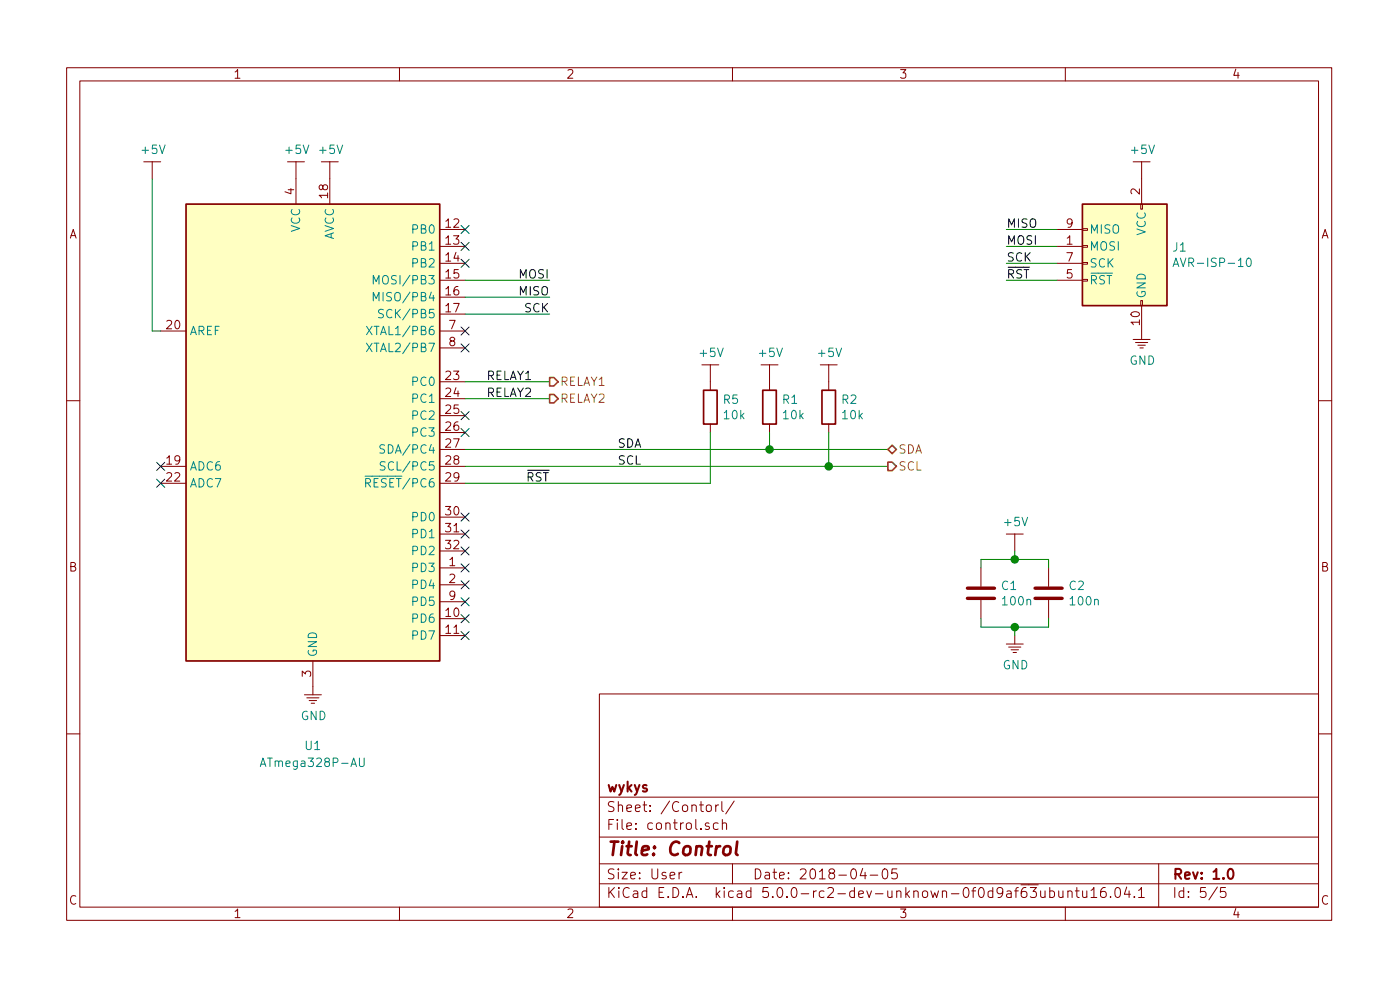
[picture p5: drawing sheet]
EESchema Schematic File Version 4
LIBS:demo1-cache
EELAYER 26 0
EELAYER END
$Descr User 8268 5827
encoding utf-8
Sheet 5 5
Title "Control"
Date "2018-04-05"
Rev "1.0"
Comp "wykys"
Comment1 ""
Comment2 ""
Comment3 ""
Comment4 ""
$EndDescr
$Comp
L demo1:ATmega328P-AU U1
U 1 1
P 1850 2550
F 0 "U1" H 1850 700 50  0000 C CNN
F 1 "ATmega328P-AU" H 1850 600 50  0000 C CNN
F 2 "Package_QFP:TQFP-32_7x7mm_P0.8mm" H 2700 1050 50  0001 C CNN
F 3 "http://ww1.microchip.com/downloads/en/DeviceDoc/atmel-8271-8-bit-avr-microcontroller-atmega48a-48pa-88a-88pa-168a-168pa-328-328p_datasheet.pdf" H 1850 2550 50  0001 C CNN
	1    1850 2550
	1    0    0    -1  
$EndComp
$Comp
L KLIB_Power:+5V #PWR02
U 1 1
P 1750 1050
F 0 "#PWR02" H 1750 750 50  0001 C CNN
F 1 "+5V" H 1755 1223 50  0000 C CNN
F 2 "" H 1750 1050 50  0001 C CNN
F 3 "" H 1750 1050 50  0001 C CNN
	1    1750 1050
	1    0    0    -1  
$EndComp
$Comp
L KLIB_Power:+5V #PWR04
U 1 1
P 1950 1050
F 0 "#PWR04" H 1950 750 50  0001 C CNN
F 1 "+5V" H 1955 1223 50  0000 C CNN
F 2 "" H 1950 1050 50  0001 C CNN
F 3 "" H 1950 1050 50  0001 C CNN
	1    1950 1050
	1    0    0    -1  
$EndComp
$Comp
L KLIB_Power:+5V #PWR01
U 1 1
P 900 1050
F 0 "#PWR01" H 900 750 50  0001 C CNN
F 1 "+5V" H 905 1223 50  0000 C CNN
F 2 "" H 900 1050 50  0001 C CNN
F 3 "" H 900 1050 50  0001 C CNN
	1    900  1050
	1    0    0    -1  
$EndComp
Wire Wire Line
	900  1050 900  1950
Wire Wire Line
	900  1950 950  1950
NoConn ~ 950  2750
NoConn ~ 950  2850
$Comp
L KLIB_Power:GND #PWR03
U 1 1
P 1850 4050
F 0 "#PWR03" H 1850 3850 50  0001 C CNN
F 1 "GND" H 1855 3877 50  0000 C CNN
F 2 "" H 1850 4050 50  0001 C CNN
F 3 "" H 1850 4050 50  0001 C CNN
	1    1850 4050
	1    0    0    -1  
$EndComp
$Comp
L Connector_Specialized:AVR-ISP-10 J1
U 1 1
P 6650 1550
F 0 "J1" H 6371 1646 50  0000 R CNN
F 1 "AVR-ISP-10" H 6371 1555 50  0000 R CNN
F 2 "Connector_IDC:IDC-Header_2x05_P2.54mm_Vertical" V 6400 1600 50  0001 C CNN
F 3 "" H 5375 1000 50  0001 C CNN
	1    6650 1550
	-1   0    0    -1  
$EndComp
Wire Wire Line
	2750 1650 3250 1650
Wire Wire Line
	2750 1750 3250 1750
Text Label 3250 1750 2    50   ~ 0
MISO
Text Label 3250 1650 2    50   ~ 0
MOSI
Text Label 3250 2850 2    50   ~ 0
~RST
Wire Wire Line
	2750 1850 3250 1850
Text Label 3250 1850 2    50   ~ 0
SCK
NoConn ~ 2750 1950
NoConn ~ 2750 2050
NoConn ~ 2750 1350
NoConn ~ 2750 1450
NoConn ~ 2750 1550
Wire Wire Line
	6250 1350 5950 1350
Wire Wire Line
	6250 1450 5950 1450
Wire Wire Line
	6250 1550 5950 1550
Wire Wire Line
	6250 1650 5950 1650
Text Label 5950 1350 0    50   ~ 0
MISO
Text Label 5950 1450 0    50   ~ 0
MOSI
Text Label 5950 1550 0    50   ~ 0
SCK
Text Label 5950 1650 0    50   ~ 0
~RST
$Comp
L KLIB_Power:+5V #PWR09
U 1 1
P 6750 1050
F 0 "#PWR09" H 6750 750 50  0001 C CNN
F 1 "+5V" H 6755 1223 50  0000 C CNN
F 2 "" H 6750 1050 50  0001 C CNN
F 3 "" H 6750 1050 50  0001 C CNN
	1    6750 1050
	1    0    0    -1  
$EndComp
$Comp
L KLIB_Power:GND #PWR010
U 1 1
P 6750 1950
F 0 "#PWR010" H 6750 1750 50  0001 C CNN
F 1 "GND" H 6755 1777 50  0000 C CNN
F 2 "" H 6750 1950 50  0001 C CNN
F 3 "" H 6750 1950 50  0001 C CNN
	1    6750 1950
	1    0    0    -1  
$EndComp
Wire Wire Line
	2750 2650 4550 2650
Wire Wire Line
	2750 2750 4900 2750
Text Label 3650 2650 0    50   ~ 0
SDA
Text Label 3650 2750 0    50   ~ 0
SCL
$Comp
L Device:R R1
U 1 1
P 4550 2400
F 0 "R1" H 4620 2446 50  0000 L CNN
F 1 "10k" H 4620 2355 50  0000 L CNN
F 2 "Resistor_SMD:R_0805_2012Metric" V 4480 2400 50  0001 C CNN
F 3 "~" H 4550 2400 50  0001 C CNN
	1    4550 2400
	1    0    0    -1  
$EndComp
$Comp
L Device:R R2
U 1 1
P 4900 2400
F 0 "R2" H 4970 2446 50  0000 L CNN
F 1 "10k" H 4970 2355 50  0000 L CNN
F 2 "Resistor_SMD:R_0805_2012Metric" V 4830 2400 50  0001 C CNN
F 3 "~" H 4900 2400 50  0001 C CNN
	1    4900 2400
	1    0    0    -1  
$EndComp
Wire Wire Line
	4550 2550 4550 2650
Connection ~ 4550 2650
Wire Wire Line
	4550 2650 5250 2650
Wire Wire Line
	4900 2550 4900 2750
Connection ~ 4900 2750
Wire Wire Line
	4900 2750 5250 2750
$Comp
L KLIB_Power:+5V #PWR05
U 1 1
P 4550 2250
F 0 "#PWR05" H 4550 1950 50  0001 C CNN
F 1 "+5V" H 4555 2423 50  0000 C CNN
F 2 "" H 4550 2250 50  0001 C CNN
F 3 "" H 4550 2250 50  0001 C CNN
	1    4550 2250
	1    0    0    -1  
$EndComp
$Comp
L KLIB_Power:+5V #PWR06
U 1 1
P 4900 2250
F 0 "#PWR06" H 4900 1950 50  0001 C CNN
F 1 "+5V" H 4905 2423 50  0000 C CNN
F 2 "" H 4900 2250 50  0001 C CNN
F 3 "" H 4900 2250 50  0001 C CNN
	1    4900 2250
	1    0    0    -1  
$EndComp
Wire Wire Line
	2750 2250 3250 2250
Wire Wire Line
	2750 2350 3250 2350
Text Label 3150 2250 2    50   ~ 0
RELAY1
Text Label 3150 2350 2    50   ~ 0
RELAY2
$Comp
L Device:C C1
U 1 1
P 5800 3500
F 0 "C1" H 5915 3546 50  0000 L CNN
F 1 "100n" H 5915 3455 50  0000 L CNN
F 2 "Capacitor_SMD:C_0805_2012Metric" H 5838 3350 50  0001 C CNN
F 3 "~" H 5800 3500 50  0001 C CNN
	1    5800 3500
	1    0    0    -1  
$EndComp
$Comp
L Device:C C2
U 1 1
P 6200 3500
F 0 "C2" H 6315 3546 50  0000 L CNN
F 1 "100n" H 6315 3455 50  0000 L CNN
F 2 "Capacitor_SMD:C_0805_2012Metric" H 6238 3350 50  0001 C CNN
F 3 "~" H 6200 3500 50  0001 C CNN
	1    6200 3500
	1    0    0    -1  
$EndComp
Wire Wire Line
	5800 3300 5800 3350
Wire Wire Line
	6200 3350 6200 3300
Wire Wire Line
	6200 3300 6000 3300
Wire Wire Line
	5800 3650 5800 3700
Wire Wire Line
	5800 3700 6000 3700
Wire Wire Line
	6200 3650 6200 3700
$Comp
L KLIB_Power:+5V #PWR07
U 1 1
P 6000 3250
F 0 "#PWR07" H 6000 2950 50  0001 C CNN
F 1 "+5V" H 6005 3423 50  0000 C CNN
F 2 "" H 6000 3250 50  0001 C CNN
F 3 "" H 6000 3250 50  0001 C CNN
	1    6000 3250
	1    0    0    -1  
$EndComp
$Comp
L KLIB_Power:GND #PWR08
U 1 1
P 6000 3750
F 0 "#PWR08" H 6000 3550 50  0001 C CNN
F 1 "GND" H 6005 3577 50  0000 C CNN
F 2 "" H 6000 3750 50  0001 C CNN
F 3 "" H 6000 3750 50  0001 C CNN
	1    6000 3750
	1    0    0    -1  
$EndComp
NoConn ~ 2750 2550
NoConn ~ 2750 2450
NoConn ~ 2750 3050
NoConn ~ 2750 3150
NoConn ~ 2750 3250
NoConn ~ 2750 3350
NoConn ~ 2750 3450
NoConn ~ 2750 3550
NoConn ~ 2750 3650
NoConn ~ 2750 3750
Text HLabel 3250 2250 2    50   Output ~ 0
RELAY1
Text HLabel 3250 2350 2    50   Output ~ 0
RELAY2
Text HLabel 5250 2650 2    50   BiDi ~ 0
SDA
Text HLabel 5250 2750 2    50   Output ~ 0
SCL
$Comp
L Device:R R5
U 1 1
P 4200 2400
F 0 "R5" H 4270 2446 50  0000 L CNN
F 1 "10k" H 4270 2355 50  0000 L CNN
F 2 "Resistor_SMD:R_0805_2012Metric" V 4130 2400 50  0001 C CNN
F 3 "~" H 4200 2400 50  0001 C CNN
	1    4200 2400
	1    0    0    -1  
$EndComp
Wire Wire Line
	4200 2850 4200 2550
Wire Wire Line
	2750 2850 4200 2850
$Comp
L KLIB_Power:+5V #PWR028
U 1 1
P 4200 2250
F 0 "#PWR028" H 4200 1950 50  0001 C CNN
F 1 "+5V" H 4205 2423 50  0000 C CNN
F 2 "" H 4200 2250 50  0001 C CNN
F 3 "" H 4200 2250 50  0001 C CNN
	1    4200 2250
	1    0    0    -1  
$EndComp
Wire Wire Line
	6000 3250 6000 3300
Connection ~ 6000 3300
Wire Wire Line
	6000 3300 5800 3300
Wire Wire Line
	6000 3750 6000 3700
Connection ~ 6000 3700
Wire Wire Line
	6000 3700 6200 3700
$EndSCHEMATC
